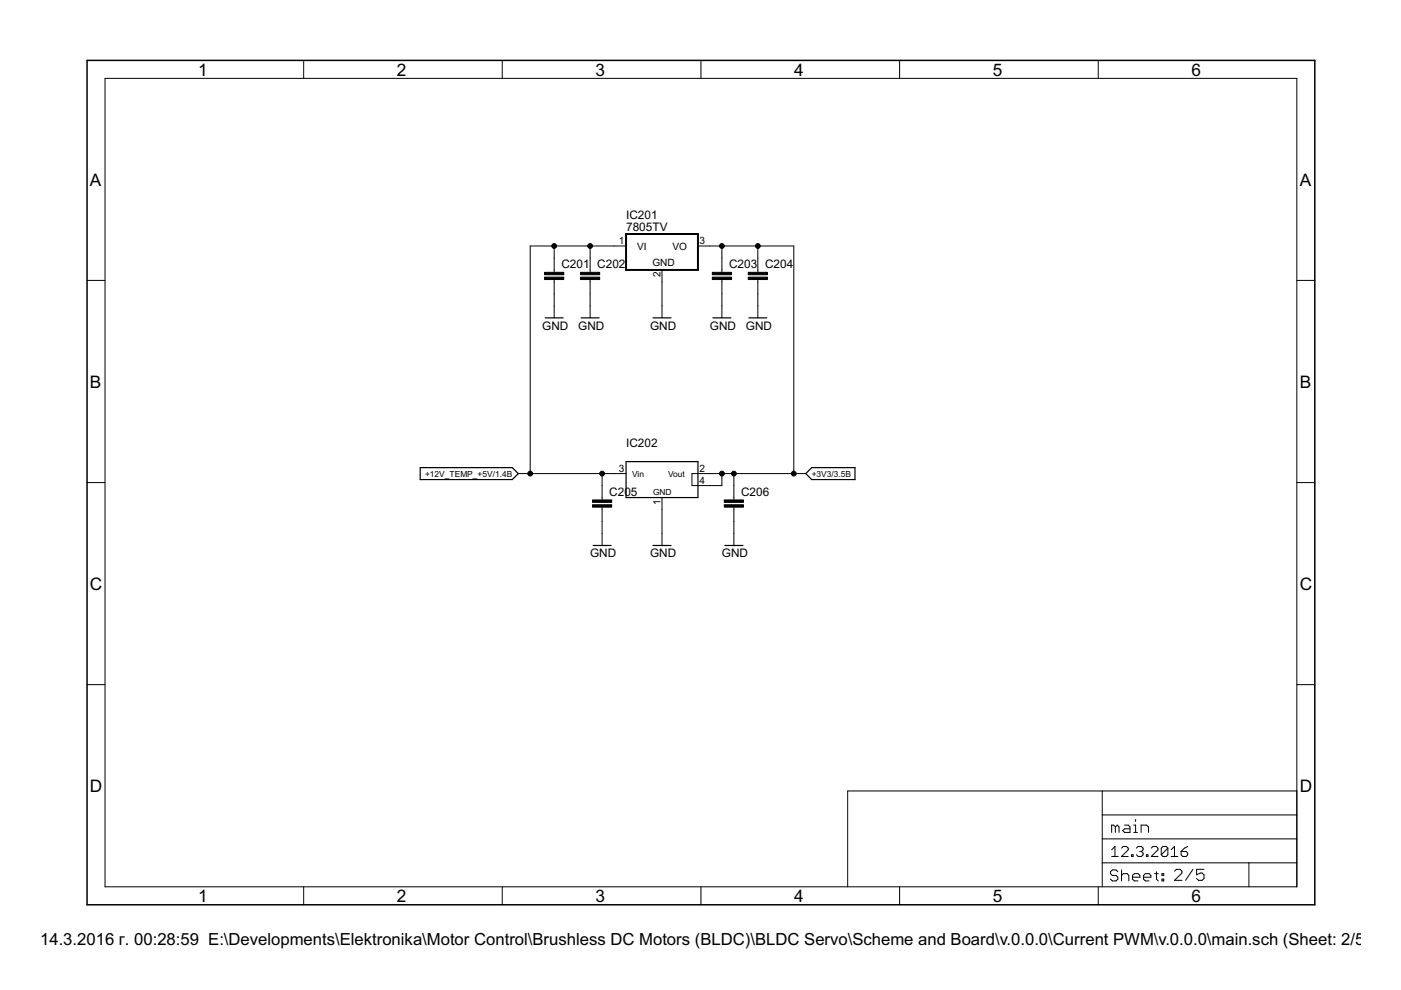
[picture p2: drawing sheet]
<svg xmlns="http://www.w3.org/2000/svg" width="297mm" height="210mm" viewBox="0 0 297 210" stroke-linecap="round" stroke-linejoin="round" font-family="sans-serif">
<g fill="#000" stroke="#000" stroke-width=".25">
<path d="M115.6 67.4h3.8zM123.2 67.4h3.8zM138.5 67.4h3.8zM151.2 67.4h3.8zM158.8 67.4h3.8zM89.1 99.1h19.5zM132.7 97.9h15.3zM148 97.9v7.6zM172.1 99.1h9.2zM181.3 99.1v2.6zM89.1 99.1v2.6zM89.1 101.7h19.5z"/>
<path d="M109.9 100.4l-1.3 1.3zM108.6 99.1l1.3 1.3zM125.8 115.7h3.8zM132.7 97.9v2.5zM132.7 100.4v5.1zM138.5 115.7h3.8zM132.7 105.5h15.3zM153.7 115.7h3.8zM170.8 100.4l1.3-1.3zM170.8 100.4l1.3 1.3zM172.1 101.7h9.2z"/>
</g>
<g fill="#000" stroke="#000" stroke-width=".21">
<path d="M22.3 16.6v171.4zM64.4 12.8v3.8zM106.5 12.8v3.8zM148.6 12.8v3.8zM190.7 12.8v3.8zM232.9 12.8v3.8zM22.3 16.6h252.7zM18.5 59.5h3.8zM112.4 52.2v48.2zM117.5 54.7v2.5zM117.5 57.2v.5zM117.5 59.3v.5z"/>
<path d="M117.5 52.2v2.5zM112.4 52.2h5.1zM125.1 54.7v2.5zM125.1 57.2v.5zM125.1 59.3v.5zM117.5 52.2h7.6zM125.1 52.2v2.5zM130.2 52.2h2.5zM125.1 52.2h5.1zM140.4 57.2v2.6zM140.4 59.8v5.1zM148 52.2h2.5z"/>
<path d="M150.5 52.2h2.6zM153.1 54.7v2.5zM153.1 57.2v.5zM153.1 59.3v.5zM153.1 52.2h7.6zM153.1 52.2v2.5zM160.7 54.7v2.5zM160.7 57.2v.5zM160.7 59.3v.5zM160.7 52.2h7.6zM160.7 52.2v2.5zM168.3 52.2v48.2z"/>
<path d="M275 59.5h3.8zM117.5 59.8v2.5zM117.5 64.9v2.5zM117.5 62.3v2.6zM125.1 59.8v2.5zM125.1 64.9v2.5zM125.1 62.3v2.6zM140.4 64.9v2.5zM153.1 59.8v2.5zM153.1 64.9v2.5zM153.1 62.3v2.6zM160.7 59.8v2.5z"/>
<path d="M160.7 64.9v2.5zM160.7 62.3v2.6zM18.5 102.3h3.8zM109.9 100.4h2.5zM112.4 100.4h15.3zM127.7 103v2.5zM127.7 108v2.6zM127.7 105.5v.5zM127.7 107.5v.5zM127.7 113.1v2.6zM127.7 100.4h2.5zM127.7 100.4v2.6z"/>
<path d="M127.7 110.6v2.5zM130.2 100.4h2.5zM140.4 113.1v2.6zM140.4 105.5v2.5zM140.4 108v5.1zM146.7 100.4v2.6zM146.7 100.4h1.3zM146.7 103h1.3zM148 103h2.5zM148 100.4h2.5zM150.5 103h2.6zM150.5 100.4h2.6z"/>
<path d="M153.1 100.4v2.6zM153.1 100.4h2.5zM155.6 103v2.5zM155.6 108v2.6zM155.6 105.5v.5zM155.6 107.5v.5zM155.6 113.1v2.6zM155.6 100.4h12.7zM155.6 100.4v2.6zM155.6 110.6v2.5zM168.3 100.4h2.5zM275 102.3h3.8z"/>
<path d="M18.5 145.2h3.8zM275 145.2h3.8zM179.7 167.7h54zM233.7 167.7h41.3zM233.7 177.9h41.3zM233.7 172.8v5.1zM233.7 172.8h41.3zM233.7 167.7v5.1zM235.7 174.9v1.6zM235.7 174.9h.4zM236.1 174.9l.4 .4zM236.4 179.5v2.1z"/>
<path d="M236.5 175.3v1.2zM236.5 175.3l.4-.4zM236.9 174.9l.4 .4zM237.3 175.3v1.2zM238 176.1l.4-.4zM238.1 179.5l-.3 .3zM238.4 174.9h.8zM238 176.1l.4 .4zM238.4 175.7h1.2zM238.1 179.5h.7zM239.2 174.9l.4 .4zM238.8 179.5l.4 .3z"/>
<path d="M239.6 175.3v1.2zM238.4 176.5h1.2zM240.4 174.9h.4zM240.4 176.5h.8zM240.8 174.9v1.6zM240.8 173.8v.4zM240.9 179.8l.4-.3zM241.3 179.5h.7zM241.9 174.9v1.6zM241.9 174.9h1.2zM242 179.5l.4 .3zM242.4 179.8v.4z"/>
<path d="M243.1 174.9l.4 .4zM243.5 175.3v1.2zM244.5 179.5l-.4 .3zM244.5 179.5h.7zM245.2 179.5l.3 .3zM246.5 179.5l-.3 .3zM246.5 179.5h.8zM247.3 179.5l.3 .3zM247.6 179.8v1.4zM249 179.5v2.1zM251.1 179.8l-.7 .7zM251.1 179.8l.7-.3z"/>
<path d="M275 172.8v5.1zM275 167.7v5.1zM22.3 188h252.7zM64.4 188v3.8zM106.5 188v3.8zM148.6 188v3.8zM179.7 167.7v20.3zM190.7 188v3.8zM232.9 188v3.8zM233.7 182.9v5.1zM233.7 177.9v5zM235.4 184.8v.4z"/>
<path d="M235.4 185.2l.4 .4zM235.7 180.2l.7-.7zM235.7 181.6h1.4zM235.4 184.8l.4-.4zM235.8 185.6h.8zM235.4 186.4l.4 .4zM235.8 184.4h.8zM236.6 185.6l.4 .4zM235.8 186.8h.8zM236.6 184.4l.4 .4zM237 186v.4zM237 186.4l-.4 .4z"/>
<path d="M237.8 181.6l1.4-1.4zM237.8 184.4v2.4zM237.8 185.6l.4-.4zM238.2 185.2h.8zM239 185.2l.3 .4zM237.8 181.6h1.4zM239.2 179.8v.4zM239.3 185.6v1.2zM239.9 181.2v.4zM239.9 181.2h.3zM240.1 185.6v.8zM240.1 185.6l.4-.4z"/>
<path d="M240.2 181.2v.4zM239.9 181.6h.3zM240.1 186.4l.4 .4zM240.5 185.2h.8zM240.5 186.8h.8zM241.3 185.2l.4 .4zM240.9 181.2l.4 .4zM241.7 185.6v.4zM240.1 186h1.6zM241.6 180.5h.4zM242 180.5l.4 .4zM241.3 181.6h.7z"/>
<path d="M242.4 180.2l-.4 .3zM242.4 180.9v.3zM242.4 181.2l-.4 .4zM242.5 185.6v.8zM242.5 185.6l.3-.4zM242.5 186.4l.3 .4zM242.8 185.2h.8zM243.1 181.2v.4zM243.1 181.2h.3zM243.4 181.2v.4zM243.1 181.6h.3zM242.8 186.8h.8z"/>
<path d="M243.6 185.2l.4 .4zM244 185.6v.4zM242.5 186h1.5zM244.1 181.6l1.4-1.4zM244.8 185.2h.8zM245.2 184.8v1.6zM245.2 186.4l.4 .4zM244.1 181.6h1.4zM245.5 179.8v.4zM246.2 179.8v1.4zM246.2 181.2l1.4-1.4zM246.4 185.2h.3z"/>
<path d="M246.4 185.2v.4zM246.4 186.4h.3zM246.4 186.4v.4zM246.2 181.2l.3 .4zM246.7 185.2v.4zM246.4 185.6h.3zM246.7 186.4v.4zM246.4 186.8h.3zM246.5 181.6h.8zM247.6 181.2l-.3 .4zM248.3 180.2l.7-.7zM248.3 181.6h1.4z"/>
<path d="M249 186.6l1.6-1.5zM249 184.7l.4-.4zM249.4 184.3h.8zM250.4 180.5v.7zM250.4 181.2l.4 .4zM249 186.6h1.6zM250.6 184.7v.4zM250.2 184.3l.4 .4zM250.8 181.6h.7zM252.9 184.3l-1.5 2.3zM251.8 181.2l-.3 .4zM250.4 180.5h1.1z"/>
<path d="M251.8 180.9v.3zM251.5 180.5l.3 .4zM253.7 184.3v1.2zM253.7 185.5l.8-.4zM253.7 186.3l.4 .3zM254.5 185.1h.4zM254.9 185.1l.4 .4zM254.1 186.6h.8zM253.7 184.3h1.6zM255.3 185.5v.8zM254.9 186.6l.4-.3zM264.8 182.9v5.1z"/>
<path d="M264.8 182.9h10.2zM233.7 182.9h31.1zM275 182.9v5.1zM275 177.9v5zM275 16.6v171.4z"/>
<circle cx="117.5" cy="52.2" r=".51"/>
<circle cx="125.1" cy="52.2" r=".51"/>
<circle cx="153.1" cy="52.2" r=".51"/>
<circle cx="160.7" cy="52.2" r=".51"/>
<circle cx="112.4" cy="100.4" r=".51"/>
<circle cx="127.7" cy="100.4" r=".51"/>
<circle cx="153.1" cy="100.4" r=".51"/>
<circle cx="155.6" cy="100.4" r=".51"/>
<circle cx="168.3" cy="100.4" r=".51"/>
</g>
<path d="M18.5 12.8v179zM18.5 12.8h260.3zM18.5 191.8h260.3zM278.8 12.8v179z" fill="#000" stroke="#000" stroke-width=".32"/>
<path d="M132.7 57.2h15.3zM132.7 49.6v7.6zM148 49.6v7.6zM132.7 49.6h15.3z" fill="#000" stroke="#000" stroke-width=".42"/>
<path d="M115.5 58.8h4v.5h-4zM115.5 57.7h4v.6h-4zM123.1 58.8h4v.5h-4zM123.1 57.7h4v.6h-4zM151 58.8h4.1v.5h-4.1zM151 57.7h4.1v.6h-4.1zM158.6 58.8h4.1v.5h-4.1zM158.6 57.7h4.1v.6h-4.1zM125.6 107h4.1v.5h-4.1zM125.6 106h4.1v.5h-4.1zM153.6 107h4v.5h-4zM153.6 106h4v.5h-4z" fill="#000" stroke="#000" stroke-width=".21"/>
<g font-size="4.1">
<text x="42" y="16">1</text>
<text x="84.1" y="16">2</text>
<text x="126.3" y="16">3</text>
<text x="168.4" y="16">4</text>
<text x="210.5" y="16">5</text>
<text x="252.6" y="16">6</text>
<text x="19.1" y="39.3">A</text>
<text x="275.6" y="39.3">A</text>
<text x="19.1" y="82.2">B</text>
<text x="275.6" y="82.2">B</text>
<text x="19.1" y="125">C</text>
<text x="275.6" y="125">C</text>
<text x="19.1" y="167.9">D</text>
<text x="275.6" y="167.9">D</text>
<text x="42" y="191.2">1</text>
<text x="84.1" y="191.2">2</text>
<text x="126.3" y="191.2">3</text>
<text x="168.4" y="191.2">4</text>
<text x="210.5" y="191.2">5</text>
<text x="252.6" y="191.2">6</text>
</g>
<text font-size="4" x="8.5" y="200.4">14.3.2016 г. 00:28:59 E:\Developments\Elektronika\Motor Control\Brushless DC Motors (BLDC)\BLDC Servo\Scheme and Board\v.0.0.0\Current PWM\v.0.0.0\main.sch (Sheet: 2/5)</text>
<g font-size="2.8">
<text x="132.7" y="46.4">IC201</text>
<text x="132.7" y="49">7805TV</text>
<text x="119" y="56.9">C201</text>
<text x="126.6" y="56.9">C202</text>
<text x="154.6" y="56.9">C203</text>
<text x="162.2" y="56.9">C204</text>
<text x="115" y="69.9">GND</text>
<text x="122.6" y="69.9">GND</text>
<text x="137.8" y="69.9">GND</text>
<text x="150.5" y="69.9">GND</text>
<text x="158.1" y="69.9">GND</text>
<text x="132.7" y="94.7">IC202</text>
<text x="129.2" y="105.1">C205</text>
<text x="157.1" y="105.1">C206</text>
<text x="125.1" y="118.2">GND</text>
<text x="137.8" y="118.2">GND</text>
<text x="153.1" y="118.2">GND</text>
</g>
<g font-size="2.4">
<text x="131.2" y="51.8">1</text>
<text x="135.1" y="52.9">VI</text>
<text x="142.6" y="52.9">VO</text>
<text x="148.3" y="51.8">3</text>
<text x="138.3" y="56.5">GND</text>
<text x="140" y="58.8" transform="rotate(-90 140 58.8)">2</text>
<text x="131.2" y="100.1">3</text>
<text x="148.3" y="100.1">2</text>
<text x="140" y="107" transform="rotate(-90 140 107)">1</text>
<text x="148.3" y="102.6">4</text>
</g>
<g font-size="2">
<text x="90.1" y="101">+12V_TEMP_+5V/1.4B</text>
<text x="134" y="101">Vin</text>
<text x="141.6" y="101">Vout</text>
<text x="172.1" y="101">+3V3/3.5B</text>
<text x="138.5" y="104.9">GND</text>
</g>
</svg>
